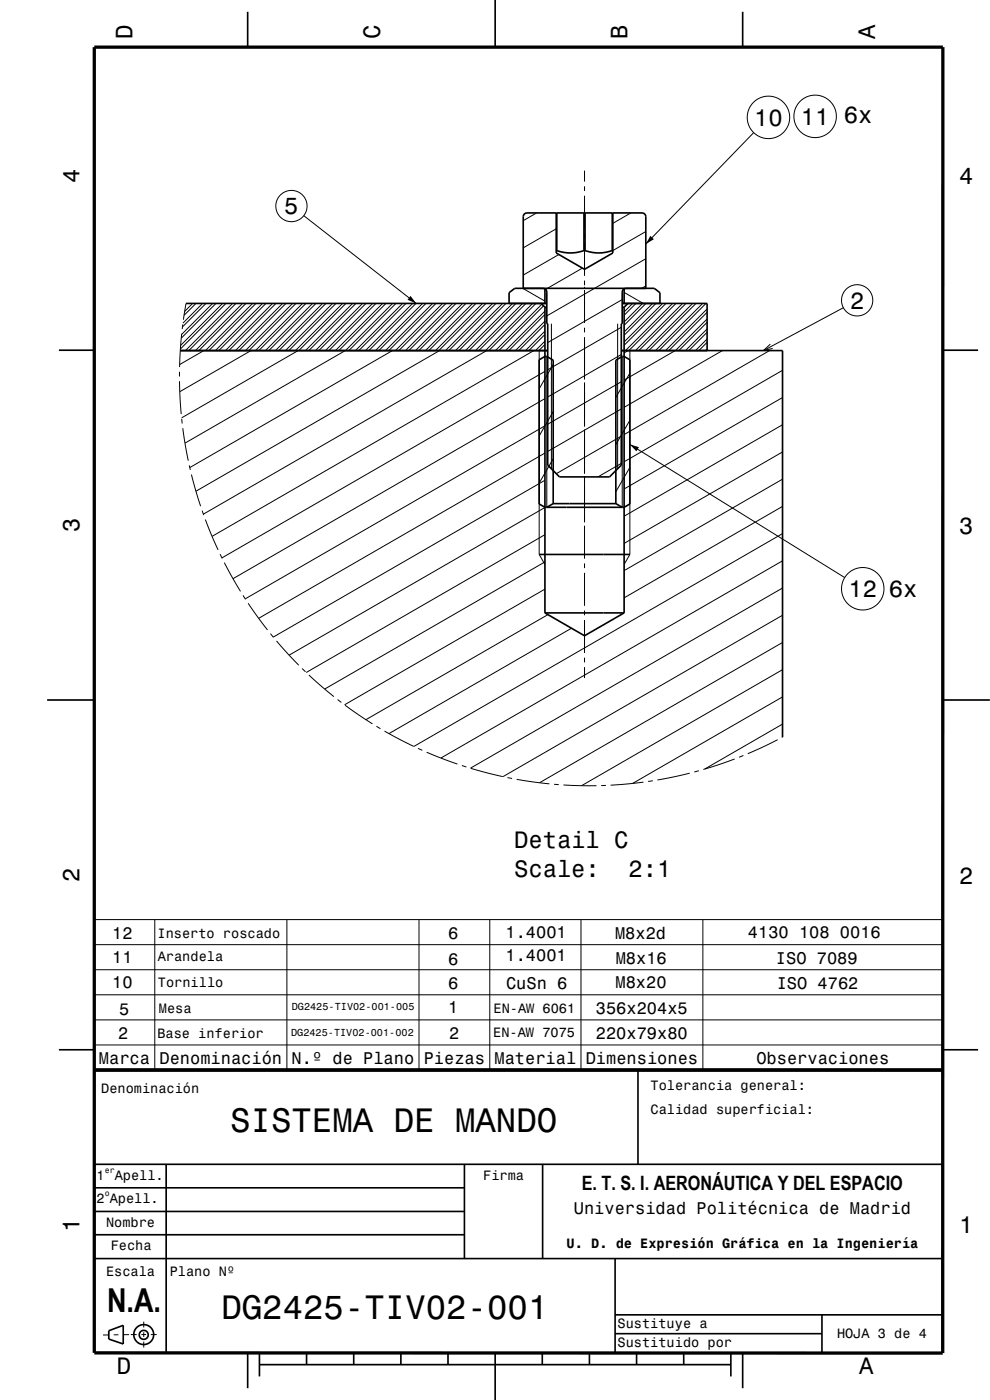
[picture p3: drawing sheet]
<svg xmlns="http://www.w3.org/2000/svg" width="210mm" height="297mm" viewBox="0 0 210 297" stroke-linecap="round" stroke-linejoin="round" font-family="sans-serif">
<g fill="none" stroke="#000" stroke-width=".21">
<path d="M124 36.2v2.3M124 39.5v1M159.9 28.1l-22.9 23.7M64.4 45.8l23.9 18.6M113.8 45.2l-2.8 1.6M118 48.5l-7 4.1M118.5 54l-7.5 4.4M123.5 56.9l-7.8 4.5M124 41.5v7M124 49.5v1M124 51.5v7M124 59.5v1"/>
<path d="M133.8 45.2l-3.8 2.2M137 54.9l-21 12.1M137 49.1l-7 4.1M38.1 78.9v1M38.5 70.8l-.4 7.1M38.8 68.8l-.1 1M39.5 64.4l-.6 3.4M40.9 64.4l-1.7 1.7M41.6 64.4l-2.6 2.5M43 64.4l-4.2 4.1M43.2 74.4l-5.1 2.9M43.7 64.4l-5 5"/>
<path d="M45.1 64.4l-6.6 6.5M45.8 64.4l-7.3 7.3M47.2 64.4l-8.9 8.9M47.9 64.4l-9.6 9.6M49.3 64.4l-10 10M50.1 64.4l-10 10M51.5 64.4l-10 10M52.2 64.4l-10 10M53.2 74.4l-15.1 8.7M53.6 64.4l-10 10M54.3 64.4l-10 10M55.7 64.4l-10 10"/>
<path d="M56.4 64.4l-10 10M57.8 64.4l-10 10M58.5 64.4l-10 10M60 64.4l-10.1 10M60.7 64.4l-10 10M62.1 64.4l-10 10M62.8 64.4l-10 10M63.2 74.4l-24.7 14.2M64.2 64.4l-10 10M64.9 64.4l-10 10M66.3 64.4l-10 10M67 64.4l-10 10"/>
<path d="M68.4 64.4l-10 10M69.1 64.4l-10 10M70.6 64.4l-10 10M71.3 64.4l-10 10M72.7 64.4l-10 10M73.2 74.4l-34 19.6M73.4 64.4l-10 10M74.8 64.4l-10 10M75.5 64.4l-10 10M76.9 64.4l-10 10M77.6 64.4l-10 10M79 64.4l-10 10"/>
<path d="M79.7 64.4l-10 10M81.2 64.4l-10 10M81.9 64.4l-10 10M83.2 74.4l-42.9 24.8M83.3 64.4l-10 10M84 64.4l-10 10M85.4 64.4l-10 10M86.1 64.4l-10 10M87.5 64.4l-10 10M88.2 64.4l-10 10M89.6 64.4l-9.9 10M90.4 64.4l-10 10"/>
<path d="M91.8 64.4l-10 10M92.5 64.4l-10 10M93.2 74.4l-51.6 29.8M93.9 64.4l-10 10M94.6 64.4l-10 10M96 64.4l-10 10M96.7 64.4l-10 10M98.1 64.4l-10 10M98.8 64.4l-10 10M100.3 64.4l-10 10M101 64.4l-10 10M102.4 64.4l-10 10"/>
<path d="M103.1 64.4l-10 10M103.2 74.4l-60.1 34.7M104.5 64.4l-10 10M105.2 64.4l-10 10M106.6 64.4l-10 10M107.3 64.4l-10 10M108.7 64.4l-10 10M109.4 64.4l-10 10M110.9 64.4l-10 10M110.9 61.2l4.7 2.7M111.6 64.4l-10 10M113 64.4l-10 10"/>
<path d="M113.2 74.4l-68.2 39.4M113.7 64.4l-10 10M114.4 74.4v43.2l1.2 2.1M114.9 64.5l-9.8 9.9M115.3 64.9l-9.5 9.5M115.6 72.4l-2 2M115.6 70.3l-4.1 4.1M115.6 68.1l-6.3 6.3M115.6 66l-8.4 8.4M115.6 73.1l-1.3 1.3M115.6 71l-3.4 3.4M115.6 68.8l-5.5 5.6"/>
<path d="M115.6 66.7l-7.7 7.7M115.6 78.8l-68.5 39.5M116 75.6v32M117 68.7v30.8M117.3 77.3l-2.9 5.2M124 60.9v.4M124 61.5v7M124 69.5v1M124 71.5v9M131 68.7v30.8M131.8 75.2l-15.6 9M131.8 69.4l-15.6 9.1"/>
<path d="M132 63.6l-15.8 9.1M132 75.6v32M132.4 62l4 2.4M133.2 74.4l-.8 .5M133.6 79.2l-3 5.1M133.6 74.4v43.2l-1.2 2.1M134.2 64.4l-1.8 1.8M134.9 64.4l-2.5 2.5M136.3 64.4l-3.9 3.9M137 60.7l-.9 .5M137 64.4l-4.6 4.6M138.4 64.4l-6 6"/>
<path d="M139.1 64.4l-6.7 6.7M140.6 64.4l-8.2 8.1M141.3 64.4l-8.9 8.9M142.7 64.4l-10 10M143.2 74.4l-10.8 6.2M143.4 64.4l-10 10M144.8 64.4l-10 10M145.5 64.4l-10 10M146.9 64.4l-10 10M147.6 64.4l-10 10M149 64.4l-10 10M149.8 64.4l-10 10"/>
<path d="M150 74l-.3 .4M150 71.9l-2.5 2.5M150 69.8l-4.6 4.6M150 67.7l-6.7 6.7M150 65.5l-8.8 8.9M150 72.6l-1.8 1.8M150 70.5l-3.9 3.9M150 68.4l-6 6M150 66.3l-8.1 8.1M153.2 74.4l-20.8 12M163.2 74.4l-30.8 17.8M163.4 73l-1.5 1.4 2-.5"/>
<path d="M166 78.6l-33.6 19.4M178.9 65.3l-17 9.1M38.1 80.9l.3 7M38.5 88.9l.2 .9M38.8 90.8l1.1 6.9M40.1 98.7l.3 1M115.6 96.1l-60.7 35.1M115.6 90.3l-63.6 36.7M115.6 84.6l-66.2 38.2M117.3 97.3l-2.9 5.2M117.3 87.3l-2.9 5.2M124 81.1v9.4"/>
<path d="M124 91.1v9.4M131.8 98.3l-5 2.9M131.8 92.5l-13.8 8M131.8 86.8l-15.6 9M131.8 81l-15.6 9M133.6 99.2l-3 5.1M133.6 89.2l-3 5.1M133.6 94.3l45.6 28.2M166 95.9l-33.6 19.4M166 90.1l-33.6 19.4M166 84.3l-33.6 19.4M40.6 100.7l2 6.7"/>
<path d="M42.9 108.3l.3 1M43.6 110.2l2.7 6.5M46.7 117.6l.4 .9M47.6 119.4l3.4 6.1M115.6 119.2l-46.7 27M115.6 113.4l-50.6 29.3M115.6 107.7l-54.3 31.3M115.6 101.9l-57.6 33.3M124 101.1v9.7M124 111.5v7M124 119.5v1M166 119l-72.5 41.8"/>
<path d="M166 113.2l-78.2 45.2M166 107.4l-33.6 19.4M166 101.7l-33.6 19.4M51.5 126.3l.6 .8M52.6 128l4.1 5.6M57.4 134.4l.6 .8M58.6 136l4.8 5.1M115.6 125l-42.5 24.5M116.2 130.4l-38.6 22.3M121.2 133.3l-38.7 22.3M124 121.5v7M124 129.5v1"/>
<path d="M124 131.5v7M124 139.5v1M166 136.3l-51.5 29.7M166 130.5l-59.3 34.3M166 124.7l-66.2 38.3M64.1 141.8l.7 .7M65.5 143.2l5.3 4.6M71.6 148.4l.8 .6M73.2 149.6l5.8 4M79.8 154.1l.9 .5M81.6 155.1l6.2 3.2M88.7 158.8l.9 .4"/>
<path d="M90.5 159.6l6.5 2.5M124 141.5v2.3M165 156.9l-6.4 3M166 153.6l-16.5 9.5M166 147.8l-31.8 18.4M166 142.1l-42.6 24.6M166 156.4l-.2 .1M98 162.4l.9 .3M99.9 163l6.8 1.8M107.6 165l1 .1M109.6 165.3l6.9 1M117.5 166.4l1 .1"/>
<path d="M119.5 166.5l7 .2M128.5 166.6l-1 .1M136.5 165.9l-7 .7M138.5 165.6l-1 .2M146.3 164l-6.8 1.5M148.2 163.5l-.9 .3M155.8 161l-6.6 2.2M157.7 160.3l-.9 .3M20 195.1h180v31.9h-180zM32.8 195.1v31.9M60.9 195.1v31.9M88.9 195.1v31.9"/>
<path d="M103.9 195.1v31.9M123.2 195.1v31.9M149.1 195.1v31.9M20 200.4h180M20 205.7h180M20 211h180M20 216.4h180M20 221.7h180M23.1 283.2h-1.2M25.1 283.2h-1M27.4 283.1l-1.3 .1M27.7 283.1h1.3"/>
<path d="M30 283.1h1M30.5 280.4v1.2M30.5 282.6v1M30.5 284.6v1.3M32 283.1h1.2"/>
<circle cx="163" cy="24.9" r="4.5"/>
<circle cx="172.9" cy="24.7" r="4.5"/>
<circle cx="61.8" cy="43.7" r="3.3"/>
<circle cx="181.8" cy="63.7" r="3.3"/>
<circle cx="183" cy="124.9" r="4.5"/>
</g>
<g fill="none" stroke="#000" stroke-width=".35">
<path d="M52.5 2.5v7.5M105 0v10M157.5 2.5v7.5M118 45.2v8.5l6 3.4M118 53.2h.1M118.1 53.2l1.6 .4a8.5 8.5 0 0 0 4.2-.4M118.1 45.2v8M123.9 53.2h.2M123.9 45.2v8M124 57.1h.1M124.1 53.2a8.6 8.6 0 0 0 5.8 0M124.1 45.2v8"/>
<path d="M129.9 53.2h.1M129.9 45.2v8M130 45.2v8.5l-6 3.4M12.5 74.3h7.5M38.2 74.4h78M39.5 64.4h76.5M108 64.4v-2.3l1.2-.9h29.6l1.2 .9v2.3M111 61.2v-15.2l.1-.5 .7-.3h24.4l.5 .1 .3 .7v15.2M114.8 64.4l.8 .8M115.2 61.2l.5 .1 .3 .7v6.7h.2v30l2.5 2.5h10.6l2.5-2.5v-30h.2v-6.7l.1-.5 .7-.3M115.6 61.2v3.2M115.6 65.2v64.8"/>
<path d="M115.6 65.2h.4M116 75.6l1.3 .8v30.4M116.2 75.6h-.6l-1.2 .7v30.6l1.2 .7h16.8l1.2-.7v-30.6l-1.2-.7h-.6M131.8 74.4h34.2v82M132 64.4h18v10M132 65.2h.4M132 75.6l-1.4 .8v30.4M132.4 61.2v3.2M132.4 65.2v64.8M133.2 64.4l-.8 .8M200 74.3h7.5M114.4 117.6h19.2"/>
<path d="M117.3 106.8h13.3M117.3 106.8l-1.3 .8M130.6 106.8l1.4 .8M115.6 130h16.8M115.6 130l8.4 4.9 8.4-4.9M10 148.5h10M200 148.5h10M12.5 222.7h7.5M135.3 227v20M200 222.7h7.5M19.9 247h180M19.9 257h78.7"/>
<path d="M19.9 252h78.6M35.2 247v40M98.5 247v20M115.1 247v20M19.9 267h180M19.9 261.9h78.7M130.5 267v20M130.5 278.9h69.4M174.4 278.9v8.1M23.1 282.3l3-1.1v3.9l-3-1zM52.5 287v7.5M55 289.5h100"/>
<path d="M55 287v5M65 287v2.5M75 287v2.5M85 287v2.5M95 287v2.5M105 287v10M115 287v2.5M125 287v2.5M130.5 282.9h43.9M135 287v2.5M145 287v2.5M155 287v5"/>
<path d="M157.5 287v7.5"/>
<circle cx="30.5" cy="283.2" r=".96"/>
<circle cx="30.5" cy="283.1" r="2.11"/>
</g>
<path d="M20 10h180v277h-180zM19.9 227h180.1" fill="none" stroke="#000" stroke-width=".7" stroke-linecap="butt"/>
<g fill="#000">
<path d="M138 50l.7 .7-1.7 1.1z" fill-rule="evenodd"/>
<path d="M87.1 62.8l1.2 1.6-1.9-.8z" fill-rule="evenodd"/>
<path d="M133.6 94.3l1.9 .6-.5 .8z" fill-rule="evenodd"/>
</g>
<g font-size="7.2">
<text x="48.8" y="240.2">SISTEMA DE MANDO</text>
<text x="47" y="279.9">DG2425-TIV02-001</text>
</g>
<text font-size="7" x="22.7" y="278.4">N.A.</text>
<g font-size="5">
<text x="28.1" y="8.2" transform="rotate(-90 28.1 8.2)">D</text>
<text x="80.6" y="8.2" transform="rotate(-90 80.6 8.2)">C</text>
<text x="133.1" y="8.2" transform="rotate(-90 133.1 8.2)">B</text>
<text x="185.6" y="8.2" transform="rotate(-90 185.6 8.2)">A</text>
<text x="160" y="26.7">10</text>
<text x="169.9" y="26.4">11</text>
<text x="179" y="26.2">6x</text>
<text x="16.8" y="38.7" transform="rotate(-90 16.8 38.7)">4</text>
<text x="203.5" y="39">4</text>
<text x="60.3" y="45.5">5</text>
<text x="180.3" y="65.5">2</text>
<text x="16.8" y="112.9" transform="rotate(-90 16.8 112.9)">3</text>
<text x="203.5" y="113.2">3</text>
<text x="180" y="126.7">12</text>
<text x="188.5" y="126.7">6x</text>
<text x="109" y="180">Detail C</text>
<text x="16.8" y="187.1" transform="rotate(-90 16.8 187.1)">2</text>
<text x="109" y="186">Scale:</text>
<text x="133.3" y="186">2:1</text>
<text x="203.5" y="187.4">2</text>
<text x="16.8" y="261.3" transform="rotate(-90 16.8 261.3)">1</text>
<text x="203.5" y="261.6">1</text>
<text x="24.8" y="291.5">D</text>
<text x="182.3" y="291.5">A</text>
</g>
<text font-size="4.2" x="123.4" y="252.4">E. T. S. I. AERONÁUTICA Y DEL ESPACIO</text>
<g font-size="3.6">
<text x="23.8" y="199.2">12</text>
<text x="95.1" y="199.3">6</text>
<text x="107.2" y="199.1">1.4001</text>
<text x="107.2" y="204">1.4001</text>
<text x="130.5" y="199.3">M8x2d</text>
<text x="158.7" y="199.1">4130 108 0016</text>
<text x="23.8" y="209.7">10</text>
<text x="23.8" y="204.4">11</text>
<text x="95.1" y="204.8">6</text>
<text x="95.1" y="209.7">6</text>
<text x="107.4" y="209.7">CuSn 6</text>
<text x="130.6" y="209.6">M8x20</text>
<text x="130.6" y="204.5">M8x16</text>
<text x="164.6" y="204.5">ISO 7089</text>
<text x="164.8" y="209.9">ISO 4762</text>
<text x="25.3" y="215.2">5</text>
<text x="95.1" y="214.9">1</text>
<text x="126.4" y="215.1">356x204x5</text>
<text x="25.1" y="220.4">2</text>
<text x="95.3" y="220.4">2</text>
<text x="126.4" y="220.4">220x79x80</text>
<text x="21" y="225.7">Marca</text>
<text x="33.8" y="225.7">Denominación</text>
<text x="61.9" y="225.7">N.º de Plano</text>
<text x="89.9" y="225.7">Piezas</text>
<text x="104.9" y="225.7">Material</text>
<text x="124.2" y="225.7">Dimensiones</text>
<text x="160.4" y="225.7">Observaciones</text>
<text x="121.7" y="257.5">Universidad Politécnica de Madrid</text>
</g>
<g font-size="2.9">
<text x="33.4" y="198.9">Inserto roscado</text>
<text x="33.5" y="204">Arandela</text>
<text x="33.5" y="209.5">Tornillo</text>
<text x="33.7" y="214.9">Mesa</text>
<text x="104.7" y="214.9">EN-AW 6061</text>
<text x="33.4" y="220.1">Base inferior</text>
<text x="104.6" y="220">EN-AW 7075</text>
<text x="21.5" y="231.8">Denominación</text>
<text x="138" y="231.3">Tolerancia general:</text>
<text x="138" y="236.3">Calidad superficial:</text>
<text x="20.5" y="250.3">1</text>
<text x="24.3" y="250.3">Apell.</text>
<text x="102.5" y="250.3">Firma</text>
<text x="20.5" y="255.3">2 Apell.</text>
<text x="22.5" y="260.3">Nombre</text>
<text x="23.5" y="265.3">Fecha</text>
<text x="120.2" y="264.8">U. D. de Expresión Gráfica en la Ingeniería</text>
<text x="22.5" y="270.8">Escala</text>
<text x="36" y="270.8">Plano Nº</text>
<text x="131" y="281.8">Sustituye a</text>
<text x="131" y="285.8">Sustituido por</text>
<text x="177.6" y="283.9">HOJA 3 de 4</text>
</g>
<g font-size="2.2">
<text x="61.9" y="214.4">DG2425-TIV02-001-005</text>
<text x="61.7" y="219.8">DG2425-TIV02-001-002</text>
</g>
<g font-size="1.7">
<text x="22.2" y="248.8">er</text>
<text x="22.2" y="253.8">o</text>
</g>
</svg>
